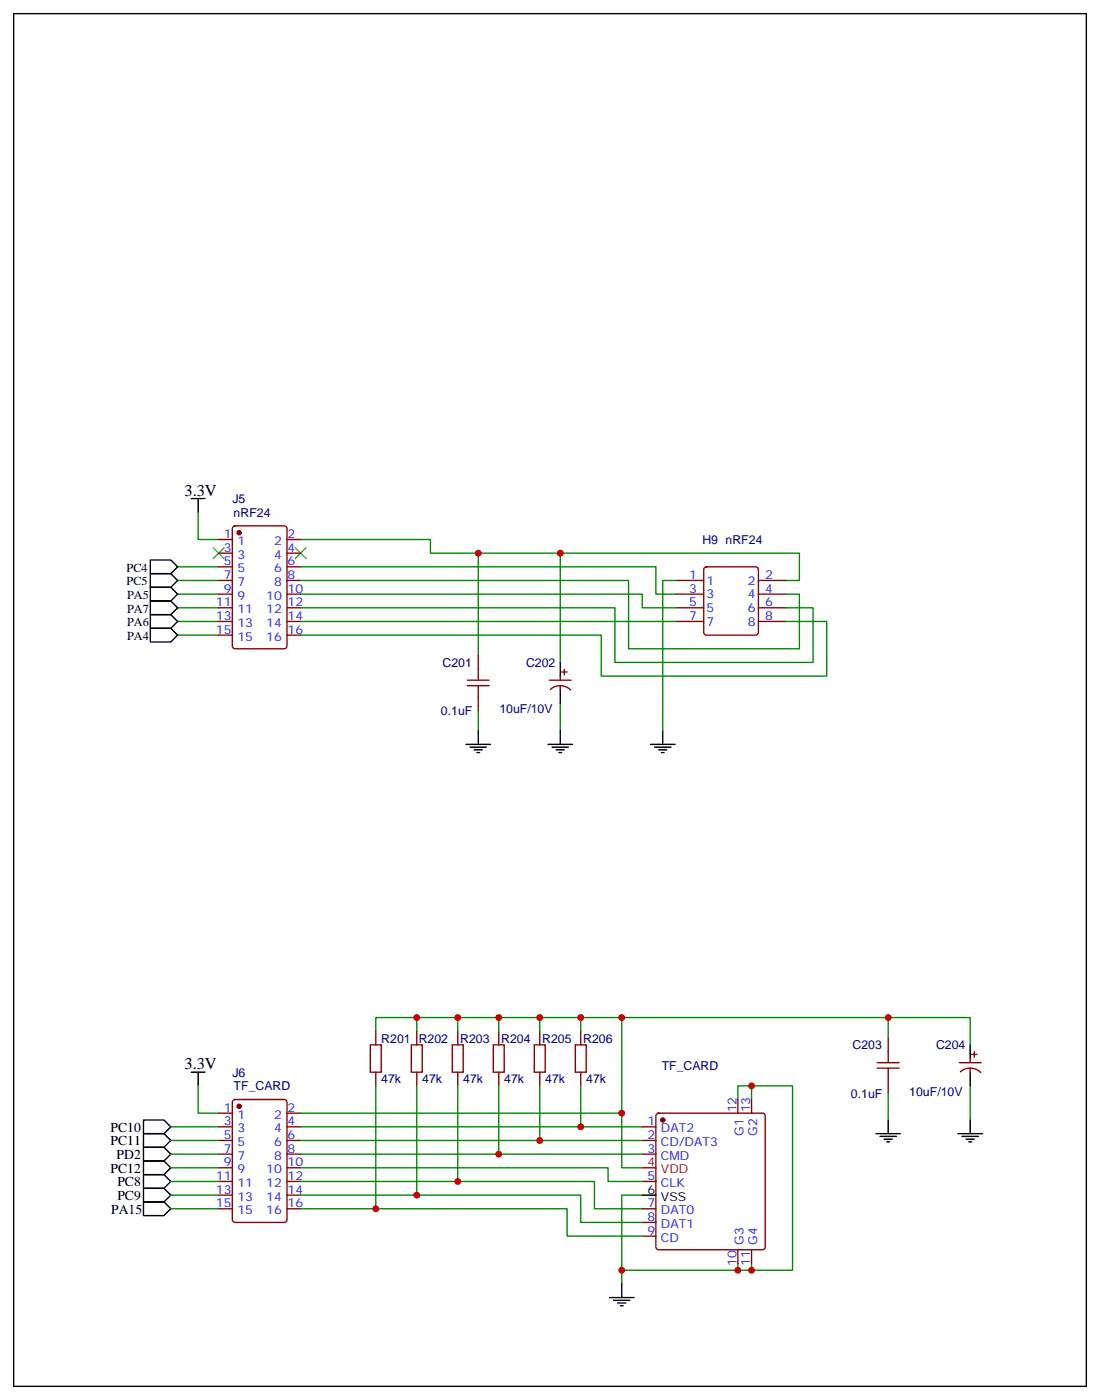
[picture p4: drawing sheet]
<svg xmlns="http://www.w3.org/2000/svg" width="284mm" height="362mm" viewBox="0 0 284 362" stroke-linecap="round" stroke-linejoin="round" font-family="sans-serif">
<g fill="none" stroke="#008700" stroke-width=".35">
<path d="M51.2 132.3v7h5.2M77.6 139.3h33.5v3.6h12.4M45.9 157h10.5M45.9 153.5h10.5M45.9 149.9h10.5M45.9 146.4h10.5M77.6 146.4h91.7v7.1h5.3M77.6 153.5h88.2v3.5h8.8M77.6 149.9h84.7v17.7h44.1v-14.1h-3.6M77.6 157h81.1v14.1h51.2v-14.1h-7.1M144.6 142.9h-21.1v26.4M174.6 149.9h-3.5v38.8"/>
<path d="M202.8 149.9h3.6v-7h-61.8v28.2M45.9 164h10.5M45.9 160.5h10.5M77.6 160.5h97M202.8 160.5h10.6v14.1h-58.2v-10.6h-77.6M123.5 183.4v5.3M144.6 181.7v7M97 266.3v-3.5h63.5v38.8h5.3M107.6 262.8v3.5M118.2 262.8v3.5M128.8 262.8v3.5M139.3 262.8v3.5"/>
<path d="M149.9 262.8v3.5M160.5 262.8h90v7.1M229.3 262.8v5.3M44.1 291h12.3M44.1 294.6h12.3M44.1 298.1h12.3M51.2 280.5v7h5.2M77.6 287.5h82.9M77.6 291h88.2M77.6 294.6h88.2M77.6 298.1h88.2M97 280.5v31.7"/>
<path d="M107.6 280.5v28.2M118.2 280.5v24.7M128.8 280.5v17.6M139.3 280.5v14.1M149.9 280.5v10.5M190.5 284v-3.5h14.1v47.6h-10.6M194 280.5v3.5M229.3 282.2v7.1M250.5 280.5v8.8M44.1 301.6h12.3M44.1 305.2h12.3M44.1 308.7h12.3"/>
<path d="M44.1 312.2h12.3M77.6 301.6h79.4v3.6h8.8M77.6 305.2h75.9v7h12.3M77.6 308.7h72.3v7h15.9M77.6 312.2h68.8v7.1h19.4M165.8 308.7h-5.3v22.9M190.5 326.3v1.8M194 326.3v1.8h-33.5"/>
</g>
<g fill="none" stroke="#000" stroke-width=".35">
<path d="M3.5 3.5h277v354.6h-277zM49.4 128.8h3.5M51.2 128.8v3.5M38.8 158.7h5.3l1.8 1.8-1.8 1.8h-5.3zM38.8 155.2h5.3l1.8 1.8-1.8 1.7h-5.3zM38.8 151.7h5.3l1.8 1.8-1.8 1.7h-5.3zM38.8 148.2h5.3l1.8 1.7-1.8 1.8h-5.3zM38.8 144.6h5.3l1.8 1.8-1.8 1.8h-5.3zM38.8 162.3h5.3l1.8 1.7-1.8 1.8h-5.3zM144.6 171.1v3.5M144.6 178.2v3.5M120.3 192.3h6.3"/>
<path d="M121.4 193h4.2M122.4 193.7h2.1M123.1 194.4h.7M123.5 188.7v3.6M141.5 192.3h6.3M142.5 193h4.3M143.6 193.7h2.1M144.3 194.4h.7M144.6 188.7v3.6M167.9 192.3h6.4M169 193h4.2M170 193.7h2.2"/>
<path d="M170.7 194.4h.7M171.1 188.7v3.6M49.4 276.9h3.5M51.2 276.9v3.6M250.5 269.9v3.5M250.5 276.9v3.6M37 289.3h5.3l1.8 1.7-1.8 1.8h-5.3zM37 292.8h5.3l1.8 1.8-1.8 1.7h-5.3zM37 296.3h5.3l1.8 1.8-1.8 1.8h-5.3zM37 299.9h5.3l1.8 1.7-1.8 1.8h-5.3zM226.1 292.8h6.4M227.2 293.5h4.2"/>
<path d="M228.2 294.2h2.2M229 294.9h.7M229.3 289.3v3.5M247.3 292.8h6.3M248.4 293.5h4.2M249.4 294.2h2.1M250.1 294.9h.7M250.5 289.3v3.5M37 303.4h5.3l1.8 1.8-1.8 1.7h-5.3zM37 306.9h5.3l1.8 1.8-1.8 1.7h-5.3zM37 310.4h5.3l1.8 1.8-1.8 1.8h-5.3zM165.8 308.7h3.5"/>
<path d="M157.3 335.1h6.4M158.4 335.8h4.2M159.5 336.5h2.1M160.2 337.3h.7M160.5 331.6v3.5"/>
</g>
<g fill="none" stroke="#870000" stroke-width=".35">
<path d="M56.4 139.3h3.6M60.2 136l.5-.2h12.7a.71 .71 0 0 1 .7 .7l-.1 30.6-.6 .5h-12.7l-.5-.3-.2-.4v-30.4zM74.1 139.3h3.5M56.4 142.9h3.6M56.4 146.4h3.6M56.4 157h3.6M56.4 149.9h3.6M56.4 153.5h3.6M74.1 142.9h3.5M74.1 146.4h3.5M74.1 157h3.5M74.1 149.9h3.5"/>
<path d="M74.1 153.5h3.5M174.6 157h7.1M174.6 149.9h7.1M174.6 153.5h7.1M181.9 146.6l.5-.2h12.7a.71 .71 0 0 1 .7 .7v16.2l-.2 .5-.5 .2h-12.7l-.5-.2-.2-.5v-16.2zM195.8 157h7M195.8 149.9h7M195.8 153.5h7M56.4 164h3.6M56.4 160.5h3.6M74.1 164h3.5M74.1 160.5h3.5"/>
<path d="M120.6 177.1h5.7M120.6 175.7h5.7M123.5 169.3v6.4M123.5 177.1v6.3M141.8 175.7h5.7M142.1 178.1a3.8 3.8 0 0 1 5.2 .1M144.6 174.6v1.1M144.6 177.1v1.1M145 173.6h1.4M145.7 172.9v1.4M174.6 160.5h7.1M195.8 160.5h7"/>
<path d="M95.6 269.9h2.8v7h-2.8zM97 266.3v3.6M97 276.9v3.6M106.2 269.9h2.8v7h-2.8zM107.6 266.3v3.6M107.6 276.9v3.6M116.8 269.9h2.8v7h-2.8zM118.2 266.3v3.6M118.2 276.9v3.6M127.4 269.9h2.8v7h-2.8zM128.8 266.3v3.6M128.8 276.9v3.6"/>
<path d="M137.9 269.9h2.9v7h-2.9zM139.3 266.3v3.6M139.3 276.9v3.6M148.5 269.9h2.8v7h-2.8zM149.9 266.3v3.6M149.9 276.9v3.6M226.5 275.9h5.6M226.5 274.5h5.6M229.3 268.1v6.4M229.3 275.9v6.3M247.6 274.5h5.7M247.9 276.8a3.8 3.8 0 0 1 5.3 .2"/>
<path d="M250.5 273.4v1.1M250.5 275.9v1M250.8 272.3h1.4M251.5 271.6v1.4M56.4 291h3.6M56.4 294.6h3.6M56.4 298.1h3.6M56.4 287.5h3.6M60.2 284.2l.5-.2h12.7a.71 .71 0 0 1 .7 .7l-.1 30.6-.6 .4h-12.7l-.5-.2-.2-.5v-30.3zM74.1 291h3.5M74.1 294.6h3.5M74.1 298.1h3.5"/>
<path d="M74.1 287.5h3.5M165.8 291h3.5M165.8 294.6h3.5M165.8 298.1h3.5M169.6 287.7l.4-.2h26.8a.71 .71 0 0 1 .8 .7v33.9l-.3 .5-.5 .2h-26.8l-.5-.2-.2-.5v-33.9zM190.5 284v3.5M194 284v3.5M56.4 305.2h3.6M56.4 312.2h3.6M56.4 308.7h3.6M56.4 301.6h3.6M74.1 305.2h3.5"/>
<path d="M74.1 312.2h3.5M74.1 308.7h3.5M74.1 301.6h3.5M165.8 305.2h3.5M165.8 312.2h3.5M165.8 315.7h3.5M165.8 319.3h3.5M190.5 322.8v3.5M194 322.8v3.5"/>
</g>
<path d="M55 141.5l2.9 2.8M57.9 141.5l-2.9 2.8M76.2 141.5l2.8 2.8M79 141.5l-2.8 2.8" fill="none" stroke="#3c3" stroke-width=".35"/>
<g fill="#870000" stroke="#870000" stroke-width=".35">
<circle cx="171.1" cy="289.3" r=".53"/>
<circle cx="61.7" cy="137.6" r=".53"/>
<circle cx="61.7" cy="285.8" r=".53"/>
</g>
<path d="M165.8 301.6h3.5" fill="none" stroke="#f00" stroke-width=".35"/>
<g fill="#c00">
<circle cx="229.3" cy="262.8" r=".88"/>
<circle cx="160.5" cy="262.8" r=".88"/>
<circle cx="194" cy="280.5" r=".88"/>
<circle cx="194" cy="328.1" r=".88"/>
<circle cx="190.5" cy="328.1" r=".88"/>
<circle cx="160.5" cy="328.1" r=".88"/>
<circle cx="123.5" cy="142.9" r=".88"/>
<circle cx="144.6" cy="142.9" r=".88"/>
<circle cx="160.5" cy="287.5" r=".88"/>
<circle cx="107.6" cy="262.8" r=".88"/>
<circle cx="118.2" cy="262.8" r=".88"/>
<circle cx="128.8" cy="262.8" r=".88"/>
<circle cx="139.3" cy="262.8" r=".88"/>
<circle cx="149.9" cy="262.8" r=".88"/>
<circle cx="149.9" cy="291" r=".88"/>
<circle cx="139.3" cy="294.6" r=".88"/>
<circle cx="128.8" cy="298.1" r=".88"/>
<circle cx="118.2" cy="305.2" r=".88"/>
<circle cx="107.6" cy="308.7" r=".88"/>
<circle cx="97" cy="312.2" r=".88"/>
</g>
<g font-size="4.2">
<text x="47.6" y="128.1">3.3V</text>
<text x="47.6" y="276.2">3.3V</text>
</g>
<g font-size="3.5">
<text x="28.5" y="292.3">PC10</text>
<text x="28.5" y="295.8">PC11</text>
<text x="30.1" y="299.4">PD2</text>
<text x="28.5" y="302.9">PC12</text>
<text x="30.3" y="306.4">PC8</text>
<text x="30.3" y="310">PC9</text>
<text x="28.7" y="313.5">PA15</text>
</g>
<g font-size="3.2" fill="#000080">
<text x="60" y="129.9">J5</text>
<text x="60.3" y="133.4">nRF24</text>
<text x="181.3" y="140.5">H9 nRF24</text>
<text x="114.2" y="172.2">C201</text>
<text x="135.8" y="172.2">C202</text>
<text x="113.9" y="184.7">0.1uF</text>
<text x="128.9" y="184.3">10uF/10V</text>
<text x="98.4" y="269.3">R201</text>
<text x="108.1" y="269.3">R202</text>
<text x="118.8" y="269.3">R203</text>
<text x="129.4" y="269.3">R204</text>
<text x="140" y="269.3">R205</text>
<text x="150.6" y="269.3">R206</text>
<text x="220.1" y="271">C203</text>
<text x="241.7" y="271">C204</text>
<text x="60" y="278.1">J6</text>
<text x="60.3" y="281.6">TF_CARD</text>
<text x="98.4" y="279.8">47k</text>
<text x="109" y="279.8">47k</text>
<text x="119.6" y="279.8">47k</text>
<text x="130.2" y="279.8">47k</text>
<text x="140.8" y="279.8">47k</text>
<text x="151.3" y="279.8">47k</text>
<text x="170.8" y="276.4">TF_CARD</text>
<text x="219.7" y="283.5">0.1uF</text>
<text x="234.8" y="283">10uF/10V</text>
</g>
<g font-size="3.2" fill="#00f">
<text x="57.8" y="139">1</text>
<text x="57.8" y="142.5">3</text>
<text x="61.3" y="140.8">1</text>
<text x="70.8" y="140.8">2</text>
<text x="74.3" y="142.5">4</text>
<text x="74.3" y="139">2</text>
<text x="57.8" y="146">5</text>
<text x="57.8" y="149.6">7</text>
<text x="61.3" y="144.3">3</text>
<text x="61.3" y="147.8">5</text>
<text x="70.8" y="147.8">6</text>
<text x="70.8" y="144.3">4</text>
<text x="74.3" y="149.6">8</text>
<text x="74.3" y="146">6</text>
<text x="177.9" y="149.6">1</text>
<text x="197.6" y="149.6">2</text>
<text x="57.8" y="153.1">9</text>
<text x="61.3" y="151.3">7</text>
<text x="61.3" y="154.9">9</text>
<text x="68.7" y="154.9">10</text>
<text x="70.8" y="151.3">8</text>
<text x="74.3" y="153.1">10</text>
<text x="177.9" y="153.1">3</text>
<text x="182.4" y="151">1</text>
<text x="182.4" y="154.5">3</text>
<text x="193.1" y="151">2</text>
<text x="193.1" y="154.5">4</text>
<text x="197.6" y="153.1">4</text>
<text x="55.8" y="156.6">11</text>
<text x="55.8" y="160.2">13</text>
<text x="61.3" y="158.4">11</text>
<text x="61.3" y="161.9">13</text>
<text x="68.7" y="161.9">14</text>
<text x="68.7" y="158.4">12</text>
<text x="74.3" y="160.2">14</text>
<text x="74.3" y="156.6">12</text>
<text x="177.9" y="156.6">5</text>
<text x="177.9" y="160.2">7</text>
<text x="182.4" y="158">5</text>
<text x="182.4" y="161.6">7</text>
<text x="193.1" y="158">6</text>
<text x="193.1" y="161.6">8</text>
<text x="197.6" y="156.6">6</text>
<text x="197.6" y="160.2">8</text>
<text x="55.8" y="163.7">15</text>
<text x="61.3" y="165.5">15</text>
<text x="68.7" y="165.5">16</text>
<text x="74.3" y="163.7">16</text>
<text x="57.8" y="287.2">1</text>
<text x="74.3" y="287.2">2</text>
<text x="190.1" y="287.3" transform="rotate(-90 190.1 287.3)">12</text>
<text x="193.7" y="287.3" transform="rotate(-90 193.7 287.3)">13</text>
<text x="57.8" y="290.7">3</text>
<text x="61.3" y="288.9">1</text>
<text x="61.3" y="292.5">3</text>
<text x="70.8" y="292.5">4</text>
<text x="70.8" y="288.9">2</text>
<text x="74.3" y="290.7">4</text>
<text x="167.1" y="290.7">1</text>
<text x="170.6" y="292.5">DAT2</text>
<text x="191.9" y="293.3" transform="rotate(-90 191.9 293.3)">G1</text>
<text x="195.4" y="293.3" transform="rotate(-90 195.4 293.3)">G2</text>
<text x="57.8" y="294.2">5</text>
<text x="57.8" y="297.7">7</text>
<text x="61.3" y="296">5</text>
<text x="61.3" y="299.5">7</text>
<text x="70.8" y="299.5">8</text>
<text x="70.8" y="296">6</text>
<text x="74.3" y="297.7">8</text>
<text x="74.3" y="294.2">6</text>
<text x="167.1" y="294.2">2</text>
<text x="167.1" y="297.7">3</text>
<text x="170.6" y="296">CD/DAT3</text>
<text x="170.6" y="299.5">CMD</text>
<text x="55.8" y="304.8">11</text>
<text x="57.8" y="301.3">9</text>
<text x="61.3" y="303">9</text>
<text x="68.7" y="303">10</text>
<text x="74.3" y="304.8">12</text>
<text x="74.3" y="301.3">10</text>
<text x="167.1" y="304.8">5</text>
<text x="55.8" y="308.3">13</text>
<text x="55.8" y="311.9">15</text>
<text x="61.3" y="306.6">11</text>
<text x="61.3" y="310.1">13</text>
<text x="68.7" y="310.1">14</text>
<text x="68.7" y="306.6">12</text>
<text x="74.3" y="311.9">16</text>
<text x="74.3" y="308.3">14</text>
<text x="167.1" y="311.9">7</text>
<text x="170.6" y="306.6">CLK</text>
<text x="61.3" y="313.6">15</text>
<text x="68.7" y="313.6">16</text>
<text x="167.1" y="315.4">8</text>
<text x="170.6" y="313.6">DAT0</text>
<text x="170.6" y="317.1">DAT1</text>
<text x="167.1" y="318.9">9</text>
<text x="170.6" y="320.7">CD</text>
<text x="191.9" y="321.5" transform="rotate(-90 191.9 321.5)">G3</text>
<text x="195.4" y="321.5" transform="rotate(-90 195.4 321.5)">G4</text>
<text x="190.1" y="327" transform="rotate(-90 190.1 327)">10</text>
<text x="193.7" y="327" transform="rotate(-90 193.7 327)">11</text>
</g>
<g font-size="3.2">
<text x="32.7" y="147.7">PC4</text>
<text x="32.7" y="151.2">PC5</text>
<text x="32.8" y="154.7">PA5</text>
<text x="32.8" y="161.8">PA6</text>
<text x="32.8" y="158.3">PA7</text>
<text x="32.8" y="165.3">PA4</text>
<text x="167.1" y="308.3">6</text>
<text x="170.6" y="310.1">VSS</text>
</g>
<g font-size="3.2" fill="#f00">
<text x="167.1" y="301.3">4</text>
<text x="170.6" y="303">VDD</text>
</g>
</svg>
